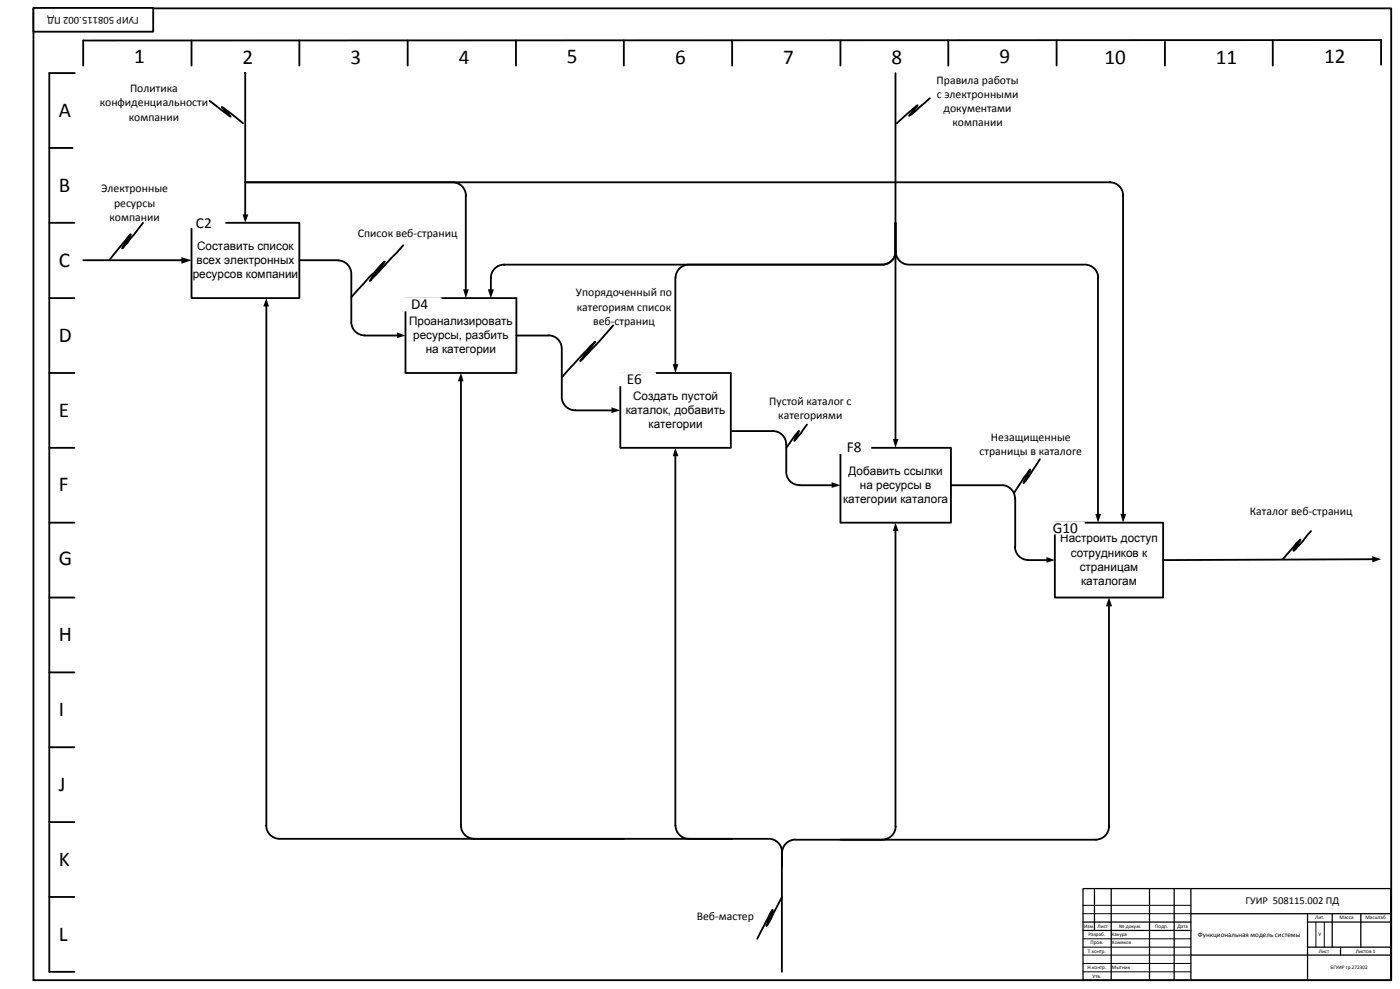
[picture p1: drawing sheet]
<svg xmlns="http://www.w3.org/2000/svg" width="841mm" height="594mm" viewBox="0 0 841 594" stroke-linecap="round" stroke-linejoin="round" font-family="sans-serif">
<path d="M634 314h65v45h-65z" fill="none" stroke="#000" stroke-width="1.1"/>
<path d="M115 134h65v45h-65z" fill-rule="evenodd" fill="#fff"/>
<g fill="none" stroke="#000" stroke-width="1.1">
<path d="M20 5h816v584h-816zM115 24v15M180 24v15M245 24v15M310 24v15M375 24v15M440 24v15M505 24v15M570 24v15M635 24v15M700 25v14M765 24v15"/>
<path d="M830 39v-15h-780v15M45 44h-15v540h15M30 89h14M30 134h15M115 134h65v45h-65zM30 179h15M30 224h15M30 269h15M30 314h15M30 359h15M30 404h15M30 449h15"/>
<path d="M30 494h15M30 539h15"/>
</g>
<path d="M20 5h72v14h-72z" fill-rule="evenodd" fill="#fff"/>
<path d="M20 5h72v14h-72z" fill="none" stroke="#000" stroke-width="1.1"/>
<g fill="none" stroke="#000" stroke-width=".76">
<path d="M651 534h185v55h-185zM658 534v25M668 534v55M691 534v55M706 534v55M716 534v55M651 559h65M651 554h65M716 549h120M786 554h50M786 549v40M801 549v20"/>
<path d="M818 549v20M716 574h120M786 569h50M806 569v5"/>
</g>
<path d="M651 549h65M651 544h65M791 554v15M796 554v15M651 564h65M651 569h65M651 574h65M651 579h65M651 584h65" fill="none" stroke="#000" stroke-width=".6"/>
<path d="M110 131h25v6h-25z" fill-rule="evenodd" fill="#fff"/>
<path d="M110 131h25v6h-25z" fill="none" stroke="#fff" stroke-width="1.1"/>
<path d="M538 44v220M147 110h520a8 8 0 0 1 8 8v191M86 134l-12 14-1 1 6-8-13 15M180 156h23a8 8 0 0 1 8 9v28a8 8 0 0 0 8 8l20 1M242 147l-20 22 9-12-2 3-18 19M160 184v312a8 8 0 0 0 8 8h207M788 319l-9 11-2 1 5-7-11 12M825 336l-126 1M666 364v132a8 8 0 0 1-8 9h-180a8 8 0 0 0-8 8v71M470 539l-9 17 3-9-1 2-8 15" fill="none" stroke="#000" stroke-width="1.1"/>
<path d="M160 179l2 5h-4zM239 200l5 2-5 1zM537 264h3l-2 5zM673 309h4l-2 5zM825 334l5 2-5 2zM666 359l2 5h-3z" fill="#000"/>
<path d="M373 224h66v45h-66z" fill-rule="evenodd" fill="#fff"/>
<path d="M147 44v85M126 61l13 9-6-6 2 1 11 9M373 224h66v45h-66zM406 274v222a8 8 0 0 0 8 8h48a8 8 0 0 1 8 8v9M625 276l-9 13-1 1 4-8-10 14" fill="none" stroke="#000" stroke-width="1.1"/>
<path d="M146 129h3l-2 5zM406 269l2 5h-4z" fill="#000"/>
<path d="M505 269h67v45h-67z" fill-rule="evenodd" fill="#fff"/>
<path d="M505 269h67v45h-67z" fill="none" stroke="#000" stroke-width="1.1"/>
<path d="M369 224h25v8h-25z" fill-rule="evenodd" fill="#fff"/>
<path d="M369 224h25v8h-25z" fill="none" stroke="#fff" stroke-width="1.1"/>
<path d="M504 266h19v6h-19z" fill-rule="evenodd" fill="#fff"/>
<path d="M504 266h19v6h-19z" fill="none" stroke="#fff" stroke-width="1.1"/>
<path d="M50 156h60M572 292h30a8 8 0 0 1 8 8v28a8 8 0 0 0 8 9h11" fill="none" stroke="#000" stroke-width="1.1"/>
<path d="M109 155l6 1-6 2zM629 335l5 2-5 1z" fill="#000"/>
<path d="M629 314h22v7h-22z" fill-rule="evenodd" fill="#fff"/>
<path d="M629 314h22v7h-22z" fill="none" stroke="#fff" stroke-width="1.1"/>
<path d="M147 110h125a8 8 0 0 1 8 8v56M538 319v177a8 8 0 0 1-8 9h-25" fill="none" stroke="#000" stroke-width="1.1"/>
<path d="M278 174h4l-2 5zM538 314l2 5h-3z" fill="#000"/>
<path d="M244 179h66v45h-66z" fill-rule="evenodd" fill="#fff"/>
<path d="M244 179h66v45h-66z" fill="none" stroke="#000" stroke-width="1.1"/>
<path d="M240 179h25v8h-25z" fill-rule="evenodd" fill="#fff"/>
<path d="M240 179h25v8h-25z" fill="none" stroke="#fff" stroke-width="1.1"/>
<path d="M559 59l-13 11 5-7v1l-12 10M538 134v17a8 8 0 0 0 8 8h106a8 8 0 0 1 8 8v142M538 134v17a8 8 0 0 1-8 8h-116a8 8 0 0 0-8 8v52M538 134v17a8 8 0 0 1-8 8h-227a8 8 0 0 0-8 8v7M369 196l-19 20-1 1 9-12-20 22M310 202l20-1a8 8 0 0 1 8 9v28a8 8 0 0 0 8 8l22 1M277 229v267a8 8 0 0 0 8 8h155M440 259h24a8 8 0 0 1 8 8l1 16a8 8 0 0 0 8 9h19M485 255l-8 10 3-6-7 10" fill="none" stroke="#000" stroke-width="1.1"/>
<path d="M293 174h4l-2 5zM404 219h4l-2 5zM277 224l2 5h-4zM368 245l5 2-5 1zM500 290l5 2-5 1zM658 309h4l-2 5z" fill="#000"/>
<g font-size="12.7">
<text x="81" y="38">1</text>
<text x="146" y="38">2</text>
<text x="211" y="38">3</text>
<text x="276" y="38">4</text>
<text x="341" y="38">5</text>
<text x="406" y="38">6</text>
<text x="471" y="38">7</text>
<text x="536" y="38">8</text>
<text x="601" y="38">9</text>
<text x="664" y="38">10</text>
<text x="731" y="38">11</text>
<text x="796" y="38">12</text>
<text x="35" y="70">A</text>
<text x="35" y="115">B</text>
<text x="35" y="160">C</text>
<text x="35" y="205">D</text>
<text x="35" y="250">E</text>
<text x="35" y="295">F</text>
<text x="35" y="340">G</text>
<text x="35" y="385">H</text>
<text x="35" y="430">I</text>
<text x="35" y="475">J</text>
<text x="35" y="520">K</text>
<text x="35" y="565">L</text>
</g>
<g font-size="9.2">
<text x="118" y="137">C2</text>
<text x="247" y="186">D4</text>
<text x="377" y="231">E6</text>
<text x="509" y="272">F8</text>
<text x="633" y="320">G10</text>
</g>
<g font-size="7.1">
<text x="563" y="50">Правила работы</text>
<text x="78" y="56">Политика</text>
<text x="563" y="59">с электронными</text>
<text x="60" y="64">конфиденциальности</text>
<text x="567" y="67">документами</text>
<text x="77" y="72">компании</text>
<text x="572" y="76">компании</text>
<text x="61" y="116">Электронные</text>
<text x="69" y="124">ресурсы</text>
<text x="66" y="133">компании</text>
<text x="215" y="142">Список веб-страниц</text>
<text x="118" y="150">Составить список</text>
<text x="118" y="159">всех электронных</text>
<text x="116" y="167">ресурсов компании</text>
<text x="346" y="178">Упорядоченный по</text>
<text x="347" y="187">категориям список</text>
<text x="246" y="195">Проанализировать</text>
<text x="356" y="195">веб-страниц</text>
<text x="248" y="204">ресурсы, разбить</text>
<text x="256" y="212">на категории</text>
<text x="380" y="240">Создать пустой</text>
<text x="462" y="243">Пустой каталог с</text>
<text x="376" y="249">каталок, добавить</text>
<text x="468" y="252">категориями</text>
<text x="390" y="257">категории</text>
<text x="596" y="265">Незащищенные</text>
<text x="589" y="274">страницы в каталоге</text>
<text x="510" y="285">Добавить ссылки</text>
<text x="517" y="294">на ресурсы в</text>
<text x="507" y="302">категории каталога</text>
<text x="751" y="310">Каталог веб-страниц</text>
<text x="637" y="326">Настроить доступ</text>
<text x="644" y="334">сотрудников к</text>
<text x="649" y="343">страницам</text>
<text x="650" y="351">каталогам</text>
<text x="419" y="553">Веб-мастер</text>
</g>
<g font-size="6.3">
<text x="83" y="10" transform="rotate(-180 83 10)">ГУИР 508115.002 ПД</text>
<text x="749" y="543">ГУИР 508115.002 ПД</text>
</g>
<text font-size="4.2" x="720" y="563">Функциональная модель системы</text>
<g font-size="3.2">
<text x="652" y="557">Изм.</text>
<text x="660" y="557">Лист</text>
<text x="673" y="557">№ докум.</text>
<text x="694" y="557">Подп.</text>
<text x="708" y="557">Дата</text>
<text x="790" y="552">Лит.</text>
<text x="805" y="552">Масса</text>
<text x="821" y="552">Масштаб</text>
<text x="654" y="562">Разраб.</text>
<text x="668" y="562">Какура</text>
<text x="792" y="562">У</text>
<text x="655" y="567">Пров.</text>
<text x="668" y="567">Хомяков</text>
<text x="654" y="572">Т.контр.</text>
<text x="793" y="572">Лист</text>
<text x="815" y="572">Листов 1</text>
<text x="654" y="582">Н.контр.</text>
<text x="657" y="587">Утв.</text>
<text x="668" y="582">Мытник</text>
<text x="800" y="582">БГУИР гр.272302</text>
</g>
</svg>
